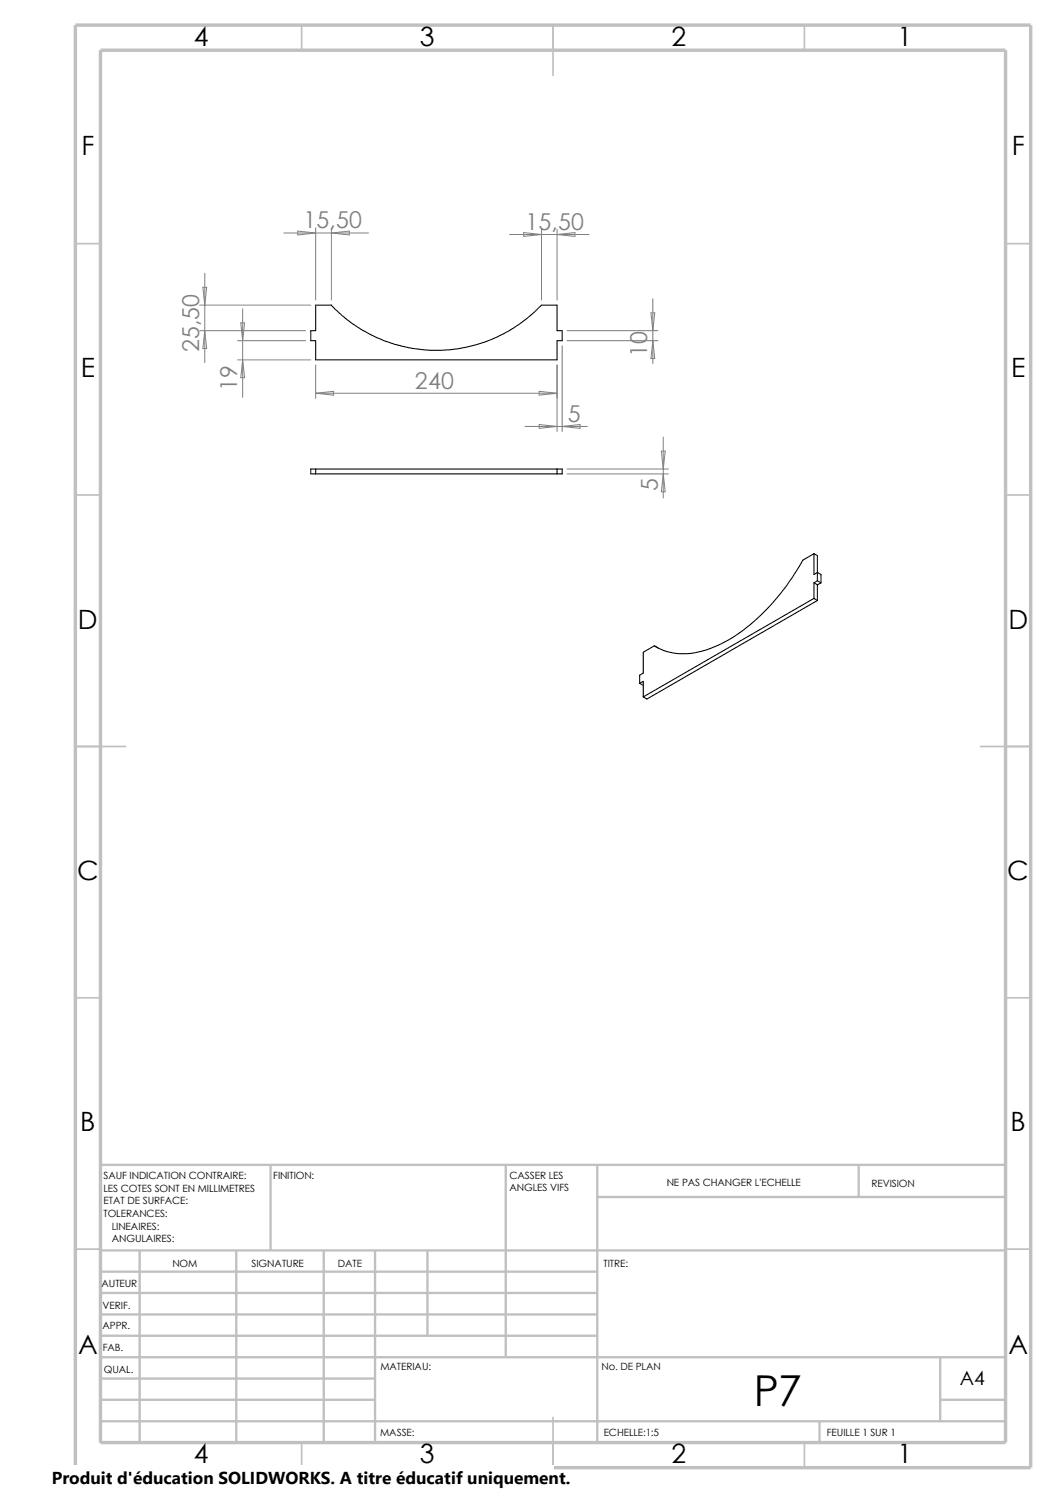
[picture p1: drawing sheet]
<svg xmlns="http://www.w3.org/2000/svg" width="210mm" height="297mm" viewBox="0 0 210 297" stroke-linecap="round" stroke-linejoin="round" font-family="sans-serif">
<g fill="none" stroke="#c0c0c0" stroke-width=".34">
<path d="M60 5v5M110 5v10M160 5v5M15 48.5h5M200 48.5h5M15 98.5h5M200 98.5h5M15 148.5h10M195 148.5h10M15 198.5h5M200 198.5h5M15 248.5h5"/>
<path d="M200 248.5h5M60 287v5M110 282v10M160 287v5"/>
</g>
<g fill="none" stroke="#c0c0c0" stroke-width=".47">
<path d="M53.8 231.7v17.1M100.6 231.7v38.3M118.8 231.7v55.3M118.8 238.1h81.2M170.8 231.7v6.4M200 231.7h-180v55.3M20 248.8h180M20 257.2h98.8M20 253h98.8M27.8 248.8v38.2M47 248.8v38.2M64.4 248.8v38.2"/>
<path d="M74.6 248.8v38.2M85 248.8v16.9M20 265.7h98.8M20 261.5h98.8M20 278.5h54.6M20 274.2h54.6M20 270h180M187 278.5h13M187 270v12.7M20 282.7h180M163 282.7v4.3"/>
</g>
<path d="M15 5h190v287h-190zM20 10h180v277h-180z" fill="none" stroke="#c0c0c0" stroke-width=".68" stroke-linecap="butt"/>
<g fill="none" stroke="#000" stroke-width=".21">
<path d="M65.9 60.7h-3.1v5.1h-1v2h1v3.8h48v-3.8h1v-2h-1v-5.1h-3.1l-.8 .7a28.8 28.8 0 0 1-41-.7M61.8 93.3h50v1h-50zM62.8 93.3v1M110.8 93.3v1M161.9 110.2l-2.2 1.2a41.5 41.5 0 0 1-15.5 16.3 15.6 15.6 0 0 1-11.4 2l-2.7-1.2M161.9 110.2v4.1l.7-.4 .7 .4v1.7M161.9 116v3M161.9 110.2l.7 .3v5M161.9 119l-34 19.6M161.9 119l.7 .5M161.9 116l.7 .3M162.6 116.3v3.2"/>
<path d="M162.6 115.5l-.7 .5M162.6 119.5l-33.9 19.6-.8-.5M162.6 115.5l.7 .5M163.3 116l-.7 .3M127.2 135.9l.7-.3v3M127.2 135.9l.7 .5M130.1 128.5l-2.2 1.3v4.1l-.7 .4v1.6M130.1 128.5l.8 .4"/>
</g>
<g fill="none" stroke="#808080" stroke-width=".2">
<path d="M40.3 57.1h.8l-.4 3.6zM40.7 54.4v17.7M56.4 46.4h16.9M59.2 46l3.6 .4-3.6 .3zM62.8 45.3v14.4M65.9 45.3v14.4M65.9 46.4l3.6-.4v.7zM101.3 46.7h15.8M104.1 46.3l3.6 .4-3.6 .3zM107.7 45.6v14.1M110.8 45.6v14.1M110.8 46.7l3.5-.4v.7z"/>
<path d="M129.8 59.4v12.9M39.7 60.7h22.1M39.7 65.8h21.1M40.7 65.8l.4 3.5h-.8zM47.2 71.6h14.6M47.2 67.8h13.6M47.9 64.2h.7l-.3 3.6zM48.3 71.6l.3 3.5h-.7zM48.3 61.4v17.6M62.8 72.6v6.6M62.8 78.2h48M62.8 78.2l3.5-.3v.7z"/>
<path d="M107.2 77.9l3.6 .3-3.6 .4zM110.8 72.6v13.3M111.8 68.8v17.1M112.8 67.8h18.1M112.8 65.8h18.1M129.5 62.2h.7l-.4 3.6zM129.8 67.8l.4 3.5h-.7zM104.4 84.8h12.4M107.2 84.5l3.6 .3-3.6 .4zM111.8 84.8l3.6-.3v.7zM112.8 93.3h20.1M112.8 94.3h20.1"/>
<path d="M131.5 89.7h.8l-.4 3.6zM131.9 87v12.1M131.9 94.3l.4 3.5h-.8z"/>
</g>
<path d="M10.3 291.5h99.8v5.5h-99.8z" fill="#fff"/>
<text font-size="8.5" x="149.9" y="279.7">P7</text>
<g font-size="5.3">
<text x="38.5" y="9.1">4</text>
<text x="83.5" y="9.1">3</text>
<text x="133.5" y="9.1">2</text>
<text x="178.5" y="9.1">1</text>
<text x="16.2" y="30.8">F</text>
<text x="201.2" y="30.8">F</text>
<text x="16" y="75.1">E</text>
<text x="201.1" y="75.1">E</text>
<text x="15.5" y="125.1">D</text>
<text x="200.6" y="125.1">D</text>
<text x="15.3" y="175.1">C</text>
<text x="200.3" y="175.1">C</text>
<text x="16" y="225.1">B</text>
<text x="201" y="225.1">B</text>
<text x="15.5" y="269.3">A</text>
<text x="200.5" y="269.3">A</text>
<text x="38.5" y="291.1">4</text>
<text x="83.5" y="291.1">3</text>
<text x="133.5" y="291.1">2</text>
<text x="178.5" y="291.1">1</text>
</g>
<g font-size="4.6" fill="#808080">
<text x="60.3" y="45.4">15,50</text>
<text x="104.5" y="45.7">15,50</text>
<text x="39.6" y="70.1" transform="rotate(-90 39.6 70.1)">25,50</text>
<text x="128.7" y="71.1" transform="rotate(-90 128.7 71.1)">10</text>
<text x="47.2" y="77.7" transform="rotate(-90 47.2 77.7)">19</text>
<text x="82.5" y="77.3">240</text>
<text x="112.9" y="83.9">5</text>
<text x="130.8" y="97.8" transform="rotate(-90 130.8 97.8)">5</text>
</g>
<text font-size="3.9" x="190.9" y="275.5">A4</text>
<text font-size="3.4" x="10.3" y="295.2">Produit d'éducation SOLIDWORKS. A titre éducatif uniquement.</text>
<g font-size="2">
<text x="20.6" y="234.6">SAUF INDICATION CONTRAIRE:</text>
<text x="20.6" y="237.1">LES COTES SONT EN MILLIMETRES</text>
<text x="20.6" y="239.6">ETAT DE SURFACE:</text>
<text x="54.4" y="234.6">FINITION:</text>
<text x="101.3" y="237">ANGLES VIFS</text>
<text x="101.3" y="234.5">CASSER LES</text>
<text x="132.6" y="236">NE PAS CHANGER L'ECHELLE</text>
<text x="173.3" y="236.2">REVISION</text>
<text x="20.6" y="242.1">TOLERANCES:</text>
<text x="22.2" y="244.6">LINEAIRES:</text>
<text x="22.2" y="247.1">ANGULAIRES:</text>
<text x="50" y="252">SIGNATURE</text>
<text x="67.2" y="252">DATE</text>
<text x="120" y="252">TITRE:</text>
<text x="20.2" y="256.1">AUTEUR</text>
<text x="34.3" y="252.1">NOM</text>
<text x="20.4" y="260.4">VERIF.</text>
<text x="20.4" y="264.5">APPR.</text>
<text x="20.4" y="268.8">FAB.</text>
<text x="20.7" y="273.2">QUAL.</text>
<text x="75.6" y="272.5">MATERIAU:</text>
<text x="119.6" y="272.5">No. DE PLAN</text>
<text x="75.6" y="285.6">MASSE:</text>
<text x="120.1" y="285.6">ECHELLE:1:5</text>
<text x="164.5" y="285.6">FEUILLE 1 SUR 1</text>
</g>
</svg>
